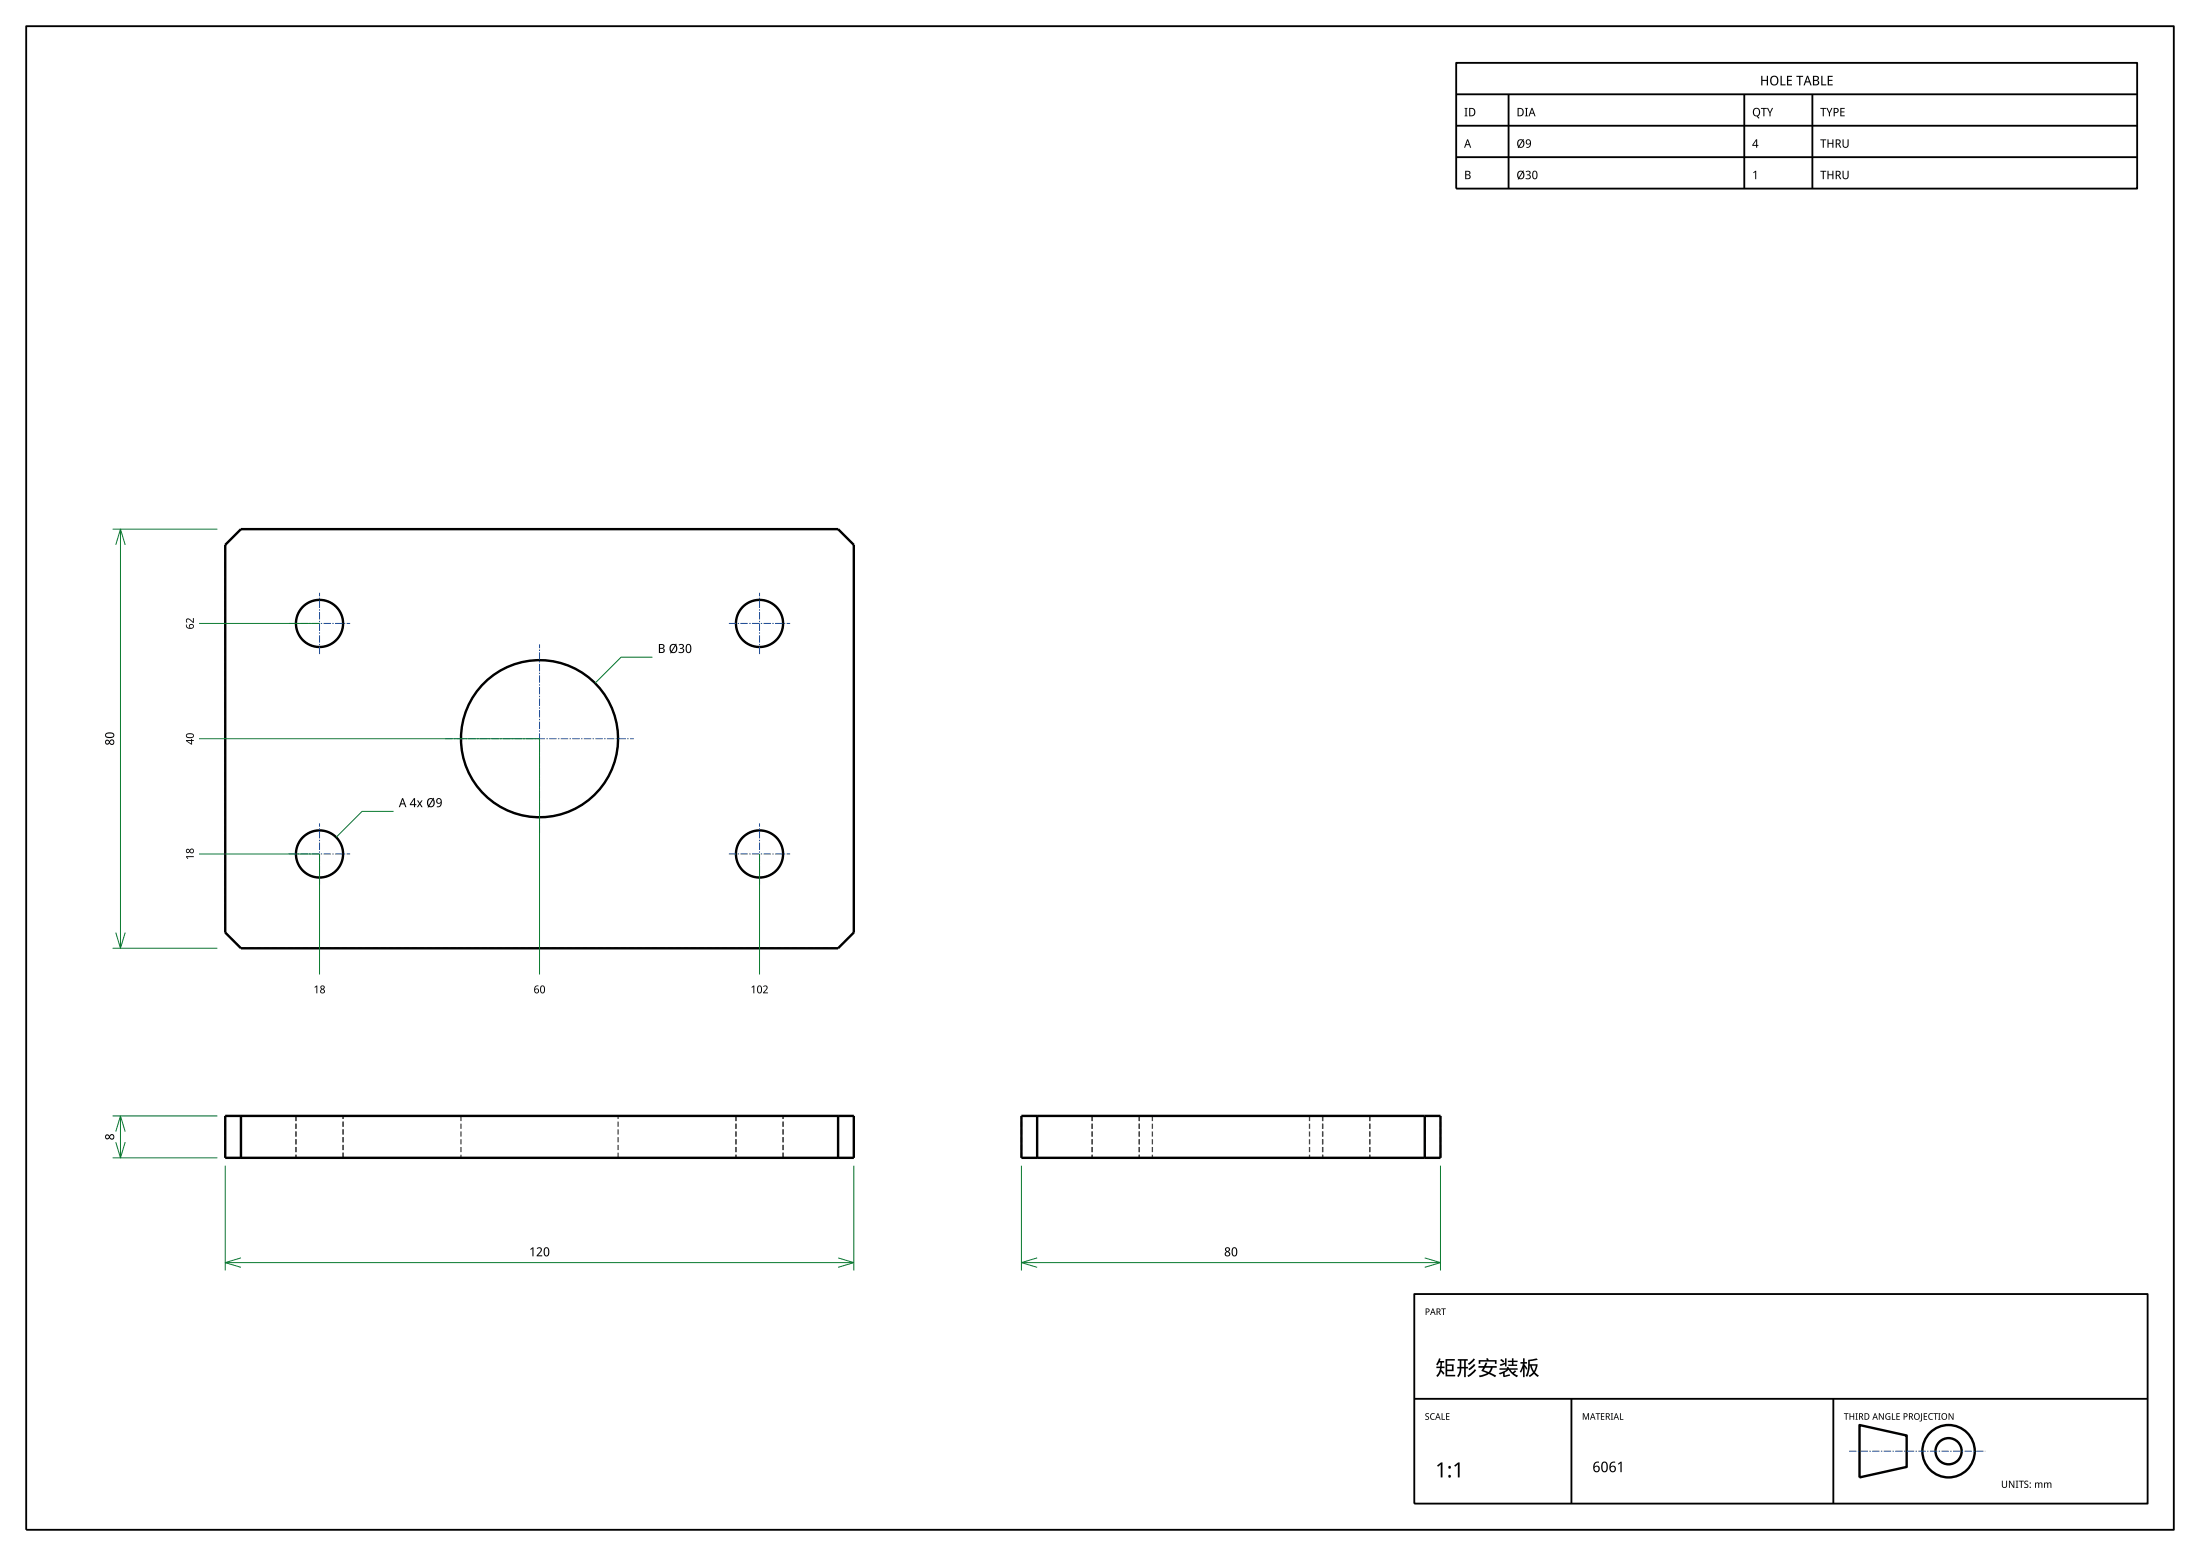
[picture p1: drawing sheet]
<svg xmlns="http://www.w3.org/2000/svg" width="420mm" height="297mm" viewBox="0 0 420 297" stroke-linecap="round" stroke-linejoin="round" font-family="sans-serif">
<g fill="none" stroke="#000" stroke-width=".46">
<path d="M46 101h114l3 3v74l-3 3h-114l-3-3v-74zM43 213h120v8h-120zM46 213v8M160 213v8M195 213h80v8h-80zM198 213v8M272 213v8M355 272l9 2v6l-9 2z"/>
<circle cx="61" cy="119" r="4.5"/>
<circle cx="145" cy="119" r="4.5"/>
<circle cx="103" cy="141" r="15"/>
<circle cx="61" cy="163" r="4.5"/>
<circle cx="145" cy="163" r="4.5"/>
<circle cx="372" cy="277" r="5"/>
<circle cx="372" cy="277" r="2.5"/>
</g>
<path d="M5 5h410v287h-410zM278 12h130v24h-130zM278 18h130M288 18v18M333 18v18M346 18v18M278 24h130M278 30h130M270 247h140v40h-140zM270 267h140M300 267v20M350 267v20" fill="none" stroke="#000" stroke-width=".35"/>
<g fill="none" stroke="#444" stroke-width=".25" stroke-dasharray="1 .5" stroke-linecap="butt">
<path d="M43 104l3-3M46 101h114M65.5 119a4.5 4.5 0 0 0-6.6-4 4.5 4.5 0 0 0-.4 7.7 4.5 4.5 0 0 0 7-3.3v-.4M149.5 119a4.5 4.5 0 0 0-6.6-4 4.5 4.5 0 0 0-.4 7.7 4.5 4.5 0 0 0 7-3.3v-.4M163 104l-3-3M118 141a15 15 0 0 0-22.1-13.2 15 15 0 0 0-1.2 25.7 15 15 0 0 0 23.2-11l.1-1.5M43 178v-74M43 178l3 3M65.5 163a4.5 4.5 0 0 0-6.6-4 4.5 4.5 0 0 0-.4 7.7 4.5 4.5 0 0 0 7-3.3v-.4M149.5 163a4.5 4.5 0 0 0-6.6-4 4.5 4.5 0 0 0-.4 7.7 4.5 4.5 0 0 0 7-3.3v-.4M163 178l-3 3M163 178v-74"/>
<path d="M46 181h114M43 213h3M46 213h114M56.5 213h9M56.5 213v8M65.5 213h-9M88 213h30M88 213v8M118 213h-30M140.5 213h9M140.5 213v8M149.5 213h-9"/>
<path d="M163 213h-3M198 213h74M198 213h-3M208.5 213h4.5M208.5 213v8M213 213h4.5M217.5 213h-9M217.5 213v8M220 213h15M220 213v8M235 213h15M250 213h-30"/>
<path d="M250 213v8M252.5 213h4.5M252.5 213v8M257 213h4.5M261.5 213h-9M261.5 213v8M272 213h3M43 221v-8M43 221h3M46 221v-8M46 221h114M56.5 221h9"/>
<path d="M65.5 221h-9M65.5 221v-8M88 221h30M118 221h-30M118 221v-8M140.5 221h9M149.5 221h-9M149.5 221v-8M160 221v-8M163 221h-3M163 221v-8M195 221v-8"/>
<path d="M198 221v-8M198 221h74M198 221h-3M208.5 221h4.5M213 221h4.5M217.5 221h-9M220 221h15M235 221h15M250 221h-30M252.5 221h4.5M257 221h4.5M261.5 221h-9"/>
<path d="M272 221v-8M272 221h3M275 221v-8"/>
</g>
<g fill="none" stroke="#0a7a2f" stroke-width=".19">
<path d="M21.5 101h20M22.1 104l.9-3 .9 3M23 101v80M38 119h23M124.6 125.4h-6l-5 5M38 141h65v45M75.1 154.9h-6l-4.9 4.9M22.1 178l.9 3 .9-3M38 163h23v23M145 163v23M21.5 181h20M21.5 213h20"/>
<path d="M22.1 218l.9 3 .9-3M22.1 216l.9-3 .9 3M23 213v8M21.5 221h20M43 222.5v20M163 222.5v20M195 222.5v20M275 222.5v20M43 241h120M46 240.1l-3 .9 3 .9M160 240.1l3 .9-3 .9M195 241h80"/>
<path d="M198 240.1l-3 .9 3 .9M272 240.1l3 .9-3 .9"/>
</g>
<path d="M55.1 119h11.8M139.2 119h11.6M61 124.9v-11.7M145 124.9v-11.7M85 141h36M103 159v-36M55.1 163h11.8M61 168.8v-11.6M139.2 163h11.6M145 168.8v-11.6M353 277h26" fill="none" stroke="#1f4e9c" stroke-width=".19" stroke-dasharray="1.4 .3 .3 .3" stroke-linecap="butt"/>
<g font-size="4">
<text x="274" y="262.5">矩形安装板</text>
<text x="274" y="282">1:1</text>
</g>
<text font-size="2.8" x="304" y="281">6061</text>
<text font-size="2.6" x="336" y="16.3">HOLE TABLE</text>
<g font-size="2.4">
<text x="125.6" y="124.6">B Ø30</text>
<text x="21.8" y="142.3" transform="rotate(-90 21.8 142.3)">80</text>
<text x="76.1" y="154.1">A 4x Ø9</text>
<text x="21.8" y="217.7" transform="rotate(-90 21.8 217.7)">8</text>
<text x="101" y="239.8">120</text>
<text x="233.7" y="239.8">80</text>
</g>
<g font-size="2.2">
<text x="279.5" y="22.2">ID</text>
<text x="289.5" y="22.2">DIA</text>
<text x="334.5" y="22.2">QTY</text>
<text x="347.5" y="22.2">TYPE</text>
<text x="279.5" y="28.2">A</text>
<text x="289.5" y="28.2">Ø9</text>
<text x="334.5" y="28.2">4</text>
<text x="347.5" y="28.2">THRU</text>
<text x="279.5" y="34.2">B</text>
<text x="289.5" y="34.2">Ø30</text>
<text x="334.5" y="34.2">1</text>
<text x="347.5" y="34.2">THRU</text>
</g>
<g font-size="2.1">
<text x="37" y="120.1" transform="rotate(-90 37 120.1)">62</text>
<text x="37" y="142.1" transform="rotate(-90 37 142.1)">40</text>
<text x="37" y="164.1" transform="rotate(-90 37 164.1)">18</text>
<text x="59.9" y="189.6">18</text>
<text x="101.9" y="189.6">60</text>
<text x="143.3" y="189.6">102</text>
</g>
<text font-size="1.9" x="382" y="284">UNITS: mm</text>
<g font-size="1.8">
<text x="272" y="251">PART</text>
<text x="272" y="271">SCALE</text>
<text x="302" y="271">MATERIAL</text>
<text x="352" y="271">THIRD ANGLE PROJECTION</text>
</g>
</svg>
